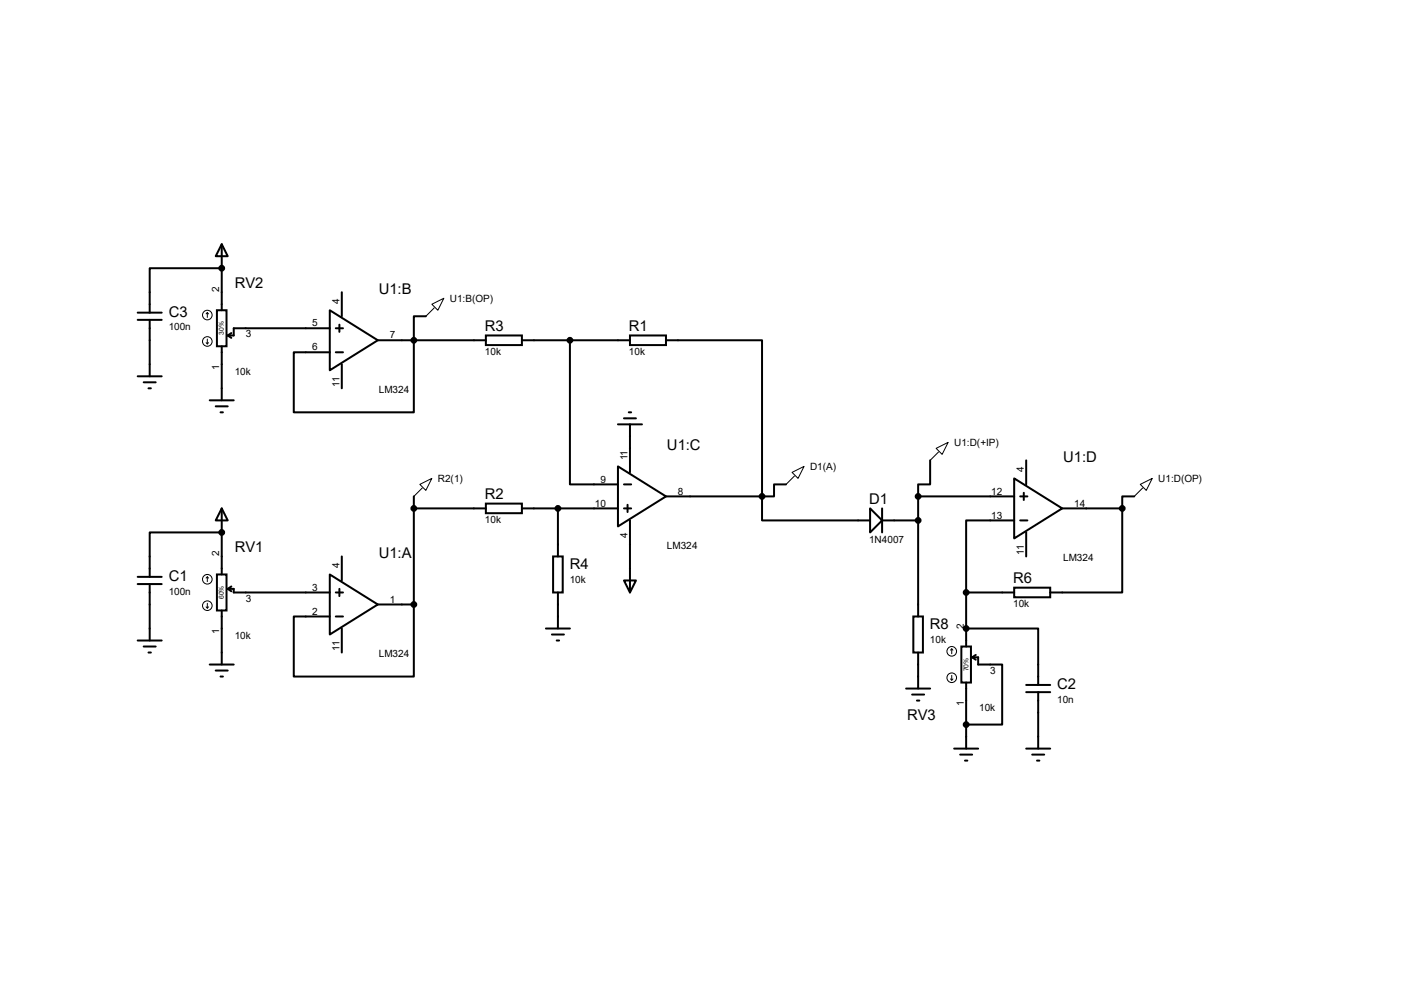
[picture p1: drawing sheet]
<svg xmlns="http://www.w3.org/2000/svg" width="297mm" height="210mm" viewBox="0 0 297 210" stroke-linecap="round" stroke-linejoin="round" font-family="sans-serif">
<g fill="none" stroke="#000" stroke-width=".42">
<path d="M46.9 51.6l1.3 2.6h-2.6zM46.9 56.7h-15.2v9.4M46.9 51.6v14M29.1 66.1h5.1M29.1 67.6h5.1M29.1 79.6h5.1M31.7 67.6v12M45.9 65.6h2v7.6h-2zM46.9 73.2v11.5M48.2 71l.7 .5M48.9 70.4l-.7 .6M69.8 65.6l10.1 6.4-10.1 6.3z"/>
<path d="M69.8 69.4h-20.4v1.6h-1.2M71 69.4h1.6M71 74.5h1.6M71.8 68.7v1.5M72.3 61.8v5.1M72.3 77v5.1M79.9 72h22.9M90.1 66.9h-2.6v20.3h-25.4v-12.7h7.7M102.8 71h7.6v2h-7.6zM110.4 72h22.9M120.6 72v30.4h10.1M133.3 71h7.6v2h-7.6z"/>
<path d="M140.9 72h20.3v33M30.4 80.9h2.5M31.4 82.1h.5M44.4 84.7h5M45.6 85.9h2.6M46.7 87.2h.5M130.7 98.6l10.2 6.4-10.2 6.3zM130.7 89.7h5.1M132 88.5h2.5M133 87.2h.5M133.3 89.7v10.2M196.8 97.4v5h-2.6v2.6"/>
<path d="M217.1 97.4v5M46.9 107.5l1.3 2.6h-2.6zM46.9 112.6h-15.2v9.4M46.9 107.5v14M72.3 117.7v5.1M87.5 107.5h15.3M87.5 105v22.8M102.8 106.5h7.6v2h-7.6zM110.4 107.5h20.3M117 117.7h2v7.6h-2zM118 107.5v10.2M132 107.5h1.5"/>
<path d="M132 102.4h1.5M132.8 106.8v1.5M133.3 110.1v15.2M140.9 105h20.3M161.2 105v5.1h22.9M166.3 102.4h-2.6v2.6h-2.5M184.1 107.5l2.5 2.6-2.5 2.5zM186.6 110.1h7.6M186.6 107.5v5.1M194.2 105h20.3M194.2 105v25.4M214.5 101.2l10.2 6.3-10.2 6.4z"/>
<path d="M214.5 110.1h-10.1v15.2M215.8 105h1.5M215.8 110.1h1.5M216.6 104.2v1.5M217.1 112.6v5.1M224.7 107.5h12.7M237.4 107.5v17.8h-15.2M239.9 105h-2.5v2.5M29.1 122h5.1M29.1 123.5h5.1M29.1 135.5h5.1M30.4 136.7h2.5"/>
<path d="M31.4 138h.5M31.7 123.5v12M45.9 121.5h2v7.6h-2zM46.9 129.1v11.4M48.2 124.5h1.2v.8h20.4M48.2 124.5l.7 .6M48.9 124l-.7 .5M69.8 121.5l10.1 6.3-10.1 6.4zM71 125.3h1.6M71 130.4h1.6M71.8 124.5v1.6M72.3 132.9v5.1"/>
<path d="M79.9 127.8h7.6M87.5 127.8v15.3h-25.4v-12.7h7.7M115.5 132.9h5.1M116.8 134.2h2.5M117.8 135.5h.5M118 125.3v7.6M132 122.8h2.5l-1.2 2.5zM193.2 130.4h2v7.6h-2zM194.2 138v7.6M203.4 136.7h2v7.7h-2zM204.4 132.9h15.2v12M204.4 125.3h10.1"/>
<path d="M204.4 125.3v11.4M205.7 139h1.2v1.5h5.1v12.7h-7.6M205.7 139l.7 .5M206.4 138.5l-.7 .5M214.5 124.3h7.7v2h-7.7zM44.4 140.5h5M45.6 141.8h2.6M46.7 143.1h.5M191.7 145.6h5.1M193 146.9h2.5M194 148.2h.5M201.8 158.3h5.1"/>
<path d="M203.1 159.6h2.6M204.4 144.4v13.9M217.1 158.3h5.1M217.1 144.9h5.1M217.1 146.4h5.1M218.4 159.6h2.5M219.6 146.4v11.9M204.1 160.9h.5M219.4 160.9h.5"/>
</g>
<g fill="#000">
<circle cx="46.9" cy="56.7" r=".21"/>
<circle cx="46.9" cy="112.6" r=".21"/>
<circle cx="204.4" cy="132.9" r=".21"/>
</g>
<g fill="none" stroke="#000" stroke-width=".21">
<path d="M43.6 72.5l.3 .2M43.9 66.1l-.3 .3M43.9 66.1l.2 .3M43.9 66.1v1M43.9 71.7v1M44.1 72.5l-.2 .2M91.4 64.3l2.5-1.2-1.3 2.5zM91.9 65.1l-1.8 1.8M167.6 99.9l2.5-1.3-1.3 2.6zM198 94.8l2.6-1.2-1.3 2.5zM198.5 95.6l-1.7 1.8M88.8 102.4l2.6-1.2-1.3 2.5z"/>
<path d="M89.3 103.2l-1.8 1.8M168.1 100.7l-1.8 1.7M241.2 102.4l2.6-1.2-1.3 2.5zM241.7 103.2l-1.8 1.8M43.6 128.4l.3 .2M43.9 122v1M43.9 127.6v1M43.9 122l-.3 .3M43.9 122l.2 .3M44.1 128.4l-.2 .2M201.3 137.2l-.2 .3M201.3 137.2l.3 .3"/>
<path d="M201.3 137.2v1.1M201.1 143.6l.2 .2M201.3 142.8v1M201.6 143.6l-.3 .2"/>
<circle cx="43.9" cy="72.2" r="1.02"/>
<circle cx="43.9" cy="66.6" r="1.02"/>
<circle cx="43.9" cy="128.1" r="1.02"/>
<circle cx="43.9" cy="122.5" r="1.02"/>
<circle cx="201.3" cy="137.8" r="1.02"/>
<circle cx="201.3" cy="143.3" r="1.02"/>
</g>
<g fill="#000" stroke="#000" stroke-width=".42">
<circle cx="46.9" cy="56.7" r=".51"/>
<circle cx="87.5" cy="72" r=".51"/>
<circle cx="120.6" cy="72" r=".51"/>
<circle cx="46.9" cy="112.6" r=".51"/>
<circle cx="87.5" cy="107.5" r=".51"/>
<circle cx="118" cy="107.5" r=".51"/>
<circle cx="161.2" cy="105" r=".51"/>
<circle cx="194.2" cy="105" r=".51"/>
<circle cx="194.2" cy="110.1" r=".51"/>
<circle cx="237.4" cy="107.5" r=".51"/>
<circle cx="87.5" cy="127.8" r=".51"/>
<circle cx="204.4" cy="125.3" r=".51"/>
<circle cx="204.4" cy="132.9" r=".51"/>
<circle cx="204.4" cy="153.2" r=".51"/>
</g>
<g font-size="3.1">
<text x="49.7" y="60.9">RV2</text>
<text x="80.1" y="62.2">U1:B</text>
<text x="35.7" y="67">C3</text>
<text x="102.6" y="70.1">R3</text>
<text x="133.1" y="70.1">R1</text>
<text x="141.1" y="95.2">U1:C</text>
<text x="224.9" y="97.7">U1:D</text>
<text x="102.6" y="105.6">R2</text>
<text x="183.9" y="106.6">D1</text>
<text x="49.7" y="116.8">RV1</text>
<text x="80.1" y="118.1">U1:A</text>
<text x="35.7" y="122.9">C1</text>
<text x="120.5" y="120.3">R4</text>
<text x="214.3" y="123.4">R6</text>
<text x="196.7" y="133">R8</text>
<text x="223.6" y="145.7">C2</text>
<text x="191.9" y="152.4">RV3</text>
</g>
<g font-size="2.1">
<text x="46.4" y="61.8" transform="rotate(-90 46.4 61.8)">2</text>
<text x="71.8" y="64.3" transform="rotate(-90 71.8 64.3)">4</text>
<text x="95.2" y="63.8">U1:B(OP)</text>
<text x="35.7" y="69.9">100n</text>
<text x="52" y="71.4">3</text>
<text x="66" y="69">5</text>
<text x="82.5" y="71.6">7</text>
<text x="66" y="74.1">6</text>
<text x="102.6" y="75.1">10k</text>
<text x="133.1" y="75.1">10k</text>
<text x="46.4" y="78.2" transform="rotate(-90 46.4 78.2)">1</text>
<text x="49.7" y="79.2">10k</text>
<text x="71.8" y="81.8" transform="rotate(-90 71.8 81.8)">11</text>
<text x="80.1" y="83">LM324</text>
<text x="201.8" y="94.3">U1:D(+IP)</text>
<text x="92.6" y="101.9">R2(1)</text>
<text x="132.8" y="97.4" transform="rotate(-90 132.8 97.4)">11</text>
<text x="171.4" y="99.4">D1(A)</text>
<text x="216.6" y="99.9" transform="rotate(-90 216.6 99.9)">4</text>
<text x="245" y="101.9">U1:D(OP)</text>
<text x="125.9" y="107.1">10</text>
<text x="127" y="102.1">9</text>
<text x="143.4" y="104.6">8</text>
<text x="209.7" y="104.6">12</text>
<text x="227.2" y="107.1">14</text>
<text x="102.6" y="110.7">10k</text>
<text x="132.8" y="113.8" transform="rotate(-90 132.8 113.8)">4</text>
<text x="209.7" y="109.7">13</text>
<text x="46.4" y="117.7" transform="rotate(-90 46.4 117.7)">2</text>
<text x="141.1" y="116">LM324</text>
<text x="183.9" y="114.8">1N4007</text>
<text x="216.6" y="117.3" transform="rotate(-90 216.6 117.3)">11</text>
<text x="224.9" y="118.6">LM324</text>
<text x="35.7" y="125.8">100n</text>
<text x="66" y="124.9">3</text>
<text x="71.8" y="120.2" transform="rotate(-90 71.8 120.2)">4</text>
<text x="120.5" y="123.2">10k</text>
<text x="52" y="127.3">3</text>
<text x="66" y="130">2</text>
<text x="82.5" y="127.5">1</text>
<text x="214.3" y="128.5">10k</text>
<text x="46.4" y="134.1" transform="rotate(-90 46.4 134.1)">1</text>
<text x="49.7" y="135.1">10k</text>
<text x="71.8" y="137.7" transform="rotate(-90 71.8 137.7)">11</text>
<text x="196.7" y="135.9">10k</text>
<text x="203.9" y="132.9" transform="rotate(-90 203.9 132.9)">2</text>
<text x="80.1" y="138.9">LM324</text>
<text x="209.5" y="142.5">3</text>
<text x="203.9" y="149.4" transform="rotate(-90 203.9 149.4)">1</text>
<text x="223.6" y="148.6">10n</text>
<text x="207.1" y="150.3">10k</text>
</g>
<g font-size="1.4">
<text x="47.4" y="70.9" transform="rotate(-90 47.4 70.9)">30%</text>
<text x="47.4" y="126.7" transform="rotate(-90 47.4 126.7)">60%</text>
<text x="204.9" y="142" transform="rotate(-90 204.9 142)">70%</text>
</g>
</svg>
